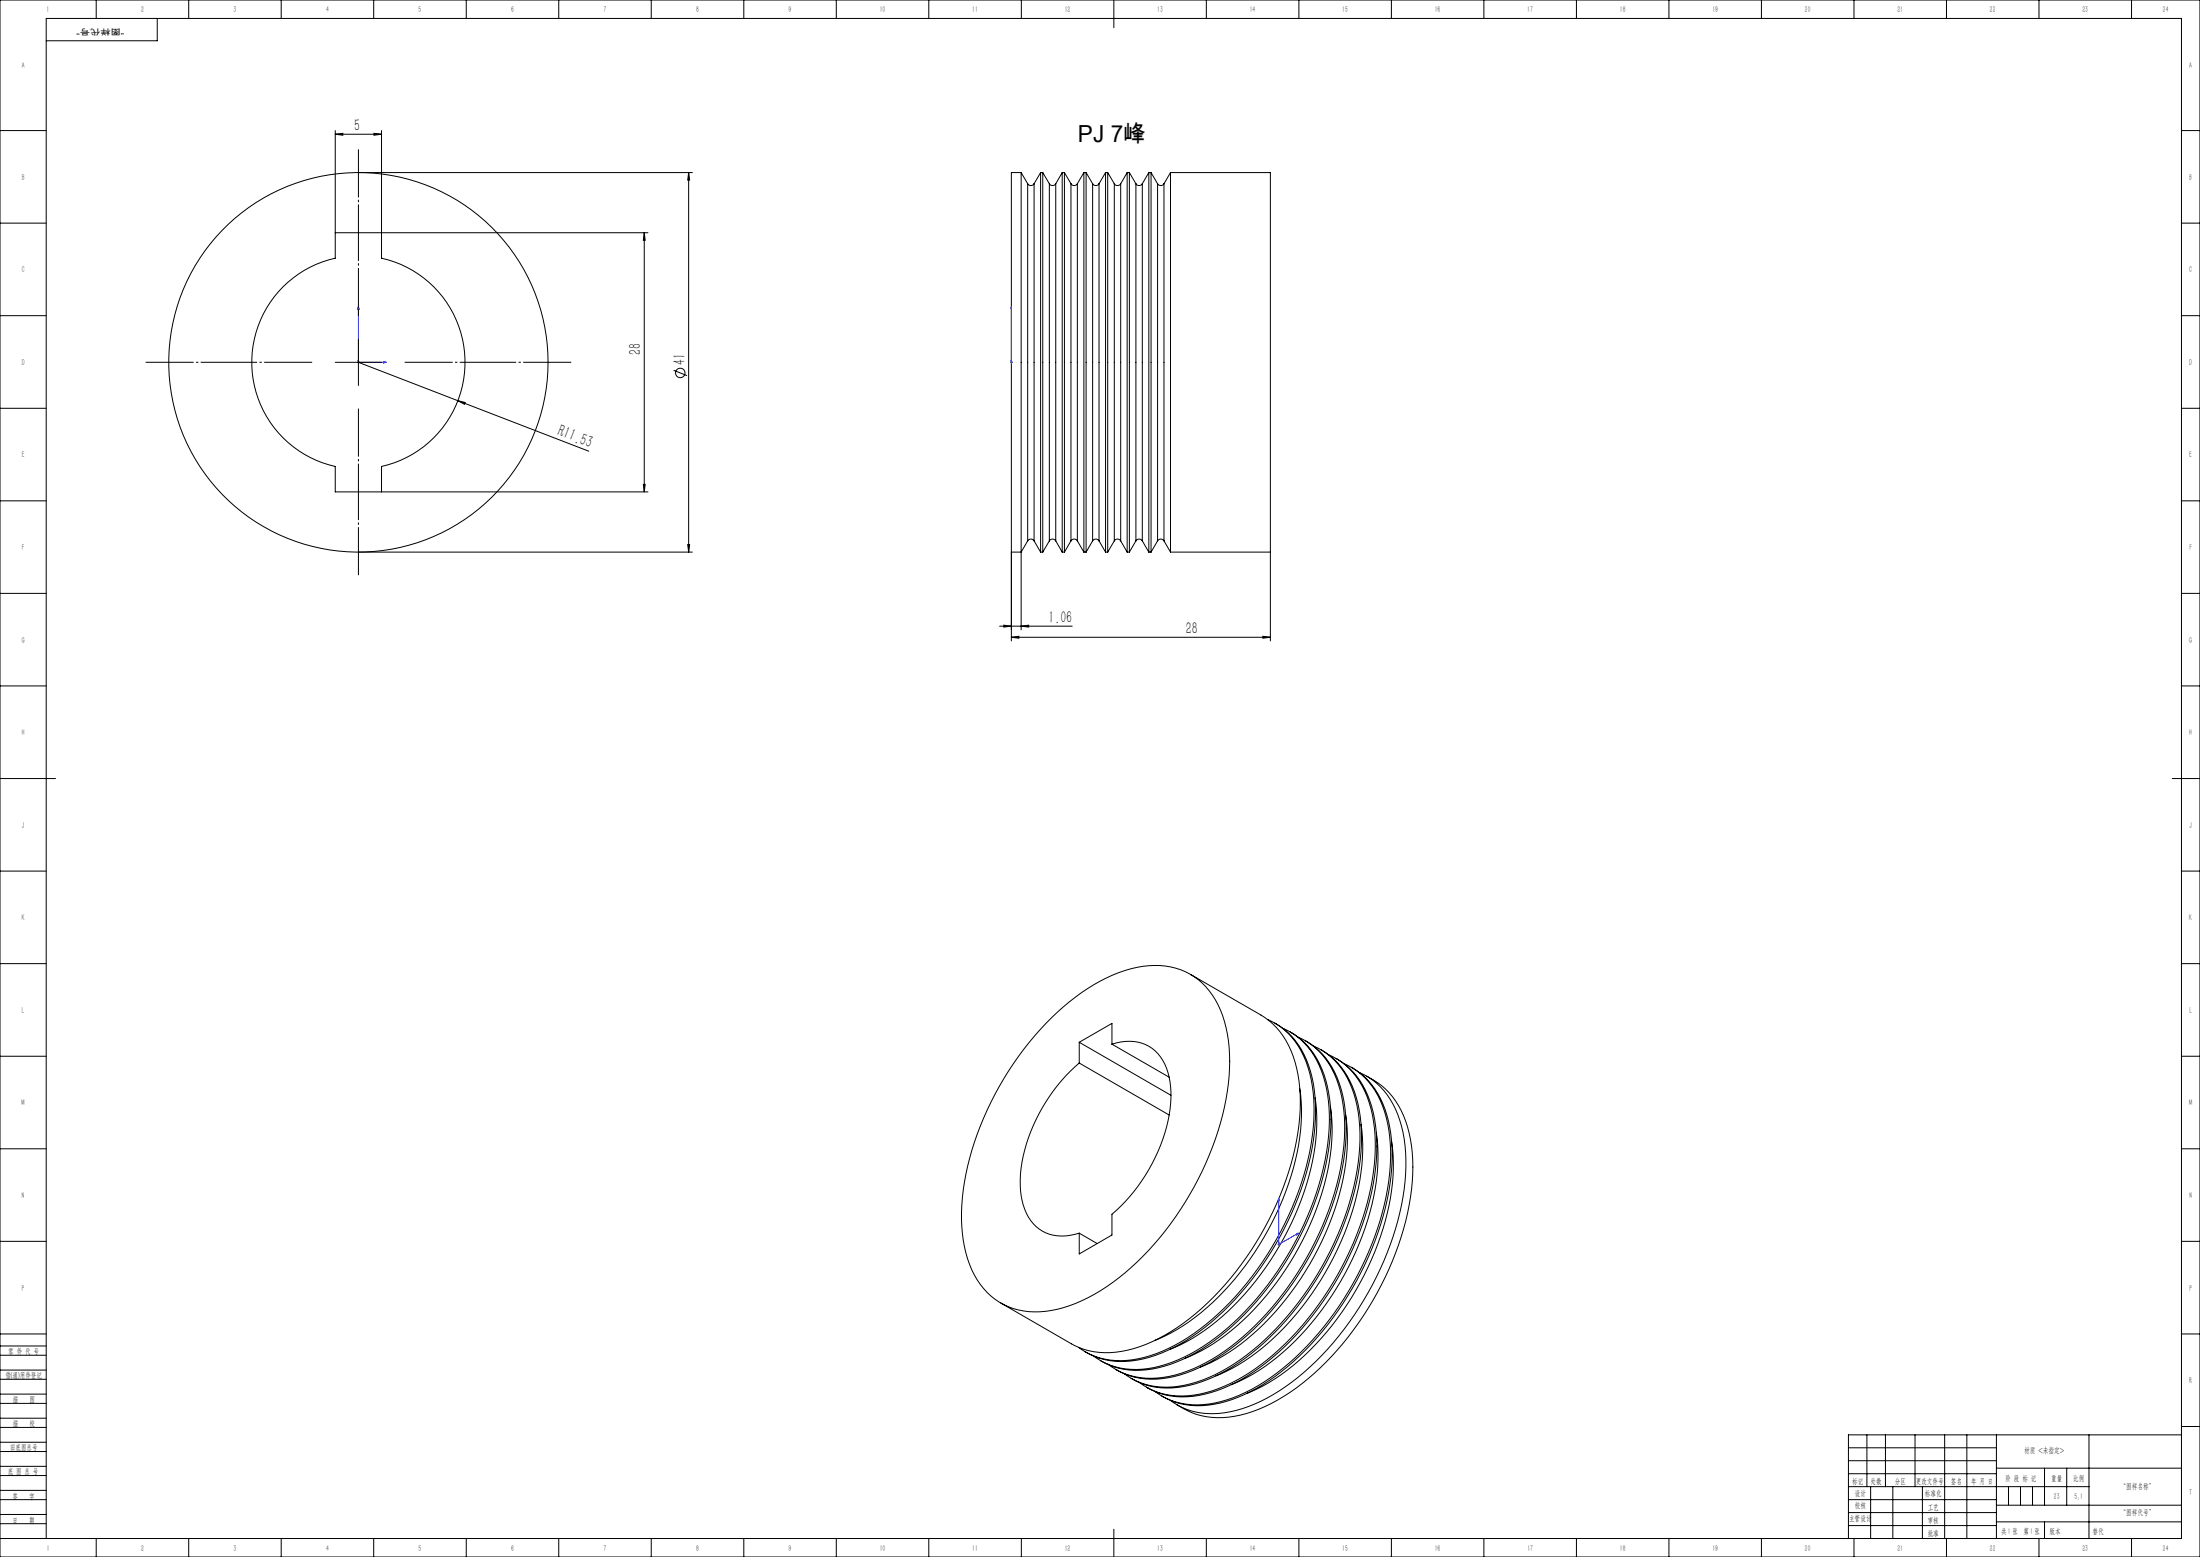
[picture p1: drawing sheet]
<svg xmlns="http://www.w3.org/2000/svg" width="1189mm" height="841mm" viewBox="0 0 1189 841" stroke-linecap="round" stroke-linejoin="round" font-family="sans-serif">
<g fill="none" stroke="#000" stroke-width=".54">
<path d="M0 0h1189v841h-1189zM52 0v10M85 10v12h-60M102 0v10M152 0v10M202 0v10M252 0v10M302 0v10M352 0v10M402 0v10M452 0v10M502 0v10"/>
<path d="M552 0v10M602 0v15M652 0v10M702 0v10M752 0v10M802 0v10M852 0v10M902 0v10M952 0v10M1002 0v10M1052 0v10M1102 0v10"/>
<path d="M1152 0v10M0 71h25M181 71v68a58 58 0 0 0-45 57 58 58 0 0 0 45 56v14h169M181 73l4-1v1zM181 73h25M202 72l4 1h-4zM206 71v68a58 58 0 0 1 45 57 58 58 0 0 1-45 56v14M1179 71h10M194 93h180M372 93v205M372 93l1 4h-1zM552 93v205"/>
<path d="M552 93h-5v205M552 93l3 6M555 99a2 2 0 0 0 4 0M555 99v193M559 99v193M562 93v205M562 93h2M562 93l-3 6M564 93v205M564 93l3 6M567 99a2 2 0 0 0 4 0M567 99v193"/>
<path d="M571 99v193M574 93v205M574 93h1M574 93l-3 6M575 93v205M575 93l4 6M579 99a2 2 0 0 0 3 0M579 99v193M582 99v193M586 93v205M586 93h1M586 93l-4 6"/>
<path d="M587 93v205M587 93l4 6M591 99a2 2 0 0 0 3 0M591 99v193M594 99v193M597 93v205M597 93h2M597 93l-3 6M599 93v205M599 93l3 6M602 99a2 2 0 0 0 4 0M602 99v193"/>
<path d="M606 99v193M609 93v205M609 93h1M609 93l-3 6M610 93v205M610 93l4 6M614 99a2 2 0 0 0 3 0M614 99v193M617 99v193M621 93v205M621 93h1M621 93l-4 6"/>
<path d="M622 93v205M622 93l4 6M626 99a2 2 0 0 0 3 0M626 99v193M629 99v193M633 93h54v205M633 93v205M633 93l-4 6M0 121h25M181 126h169M348 126v140M348 126l1 4h-1z"/>
<path d="M1179 121h10M0 171h25M1179 171h10M181 196h25M194 183v25M194 196l124 48M247 216l4 1v1zM364 200l7 3M0 221h25M1179 221h10M0 271h25M348 262h1l-1 4z"/>
<path d="M1179 271h10M194 298h180M372 294h1l-1 4zM547 298h5M547 298v48M552 298v42M555 292a2 2 0 0 1 4 0M555 292l-3 6M559 292l3 6M562 298h2M567 292a2 2 0 0 1 4 0M567 292l-3 6"/>
<path d="M571 292l3 6M574 298h1M579 292a2 2 0 0 1 3 0M579 292l-4 6M582 292l4 6M586 298h1M591 292a2 2 0 0 1 3 0M591 292l-4 6M594 292l3 6M597 298h2M602 292a2 2 0 0 1 4 0M602 292l-3 6"/>
<path d="M606 292l3 6M609 298h1M614 292a2 2 0 0 1 3 0M614 292l-4 6M617 292l4 6M621 298h1M626 292a2 2 0 0 1 3 0M626 292l-4 6M629 292l4 6M633 298h54M687 298v48M0 321h25"/>
<path d="M540 338h39M543 338h4l-4 1zM552 338h4v1zM1179 321h10M547 344h4v1zM547 344h140M683 344h4l-4 1zM0 371h25M1179 371h10M0 421h30M1174 421h15M0 471h25"/>
<path d="M1179 471h10M0 521h25M643 526l39 22a46 46 0 0 1 20 36 136 136 0 0 1-18 79 143 143 0 0 1-61 62 47 47 0 0 1-44 1l-38-22M1179 521h10M568 550a90 90 0 0 1 53-28 37 37 0 0 1 40 27 102 102 0 0 1-3 62 162 162 0 0 1-63 86 60 60 0 0 1-45 11 39 39 0 0 1-28-31 117 117 0 0 1 10-73 171 171 0 0 1 36-54zM685 551a42 42 0 0 1 24 32 124 124 0 0 1-13 74 154 154 0 0 1-61 69 52 52 0 0 1-46 6l-6-4M689 553a44 44 0 0 1 21 32 129 129 0 0 1-16 79 148 148 0 0 1-60 64 50 50 0 0 1-45 3l-3-1M693 555a42 42 0 0 1 24 33 124 124 0 0 1-12 74 154 154 0 0 1-62 69 53 53 0 0 1-43 6l-9-4M697 557a44 44 0 0 1 21 33 129 129 0 0 1-16 78 149 149 0 0 1-59 65 52 52 0 0 1-43 4l-5-2M0 571h25M583 574a91 91 0 0 0-32 66 27 27 0 0 0 14 26 26 26 0 0 0 18 0M583 563l18-10v11"/>
<path d="M583 563v11M583 574l49 28M583 563l50 29M601 564a22 22 0 0 1 31 18 76 76 0 0 1-13 53 90 90 0 0 1-18 21v11l-18 10v-11M601 564l31 18M702 560a42 42 0 0 1 23 33 124 124 0 0 1-12 73 153 153 0 0 1-61 70 52 52 0 0 1-46 5l-7-4M706 562a44 44 0 0 1 20 33 129 129 0 0 1-15 78 148 148 0 0 1-60 64 50 50 0 0 1-46 4l-2-1M710 565a42 42 0 0 1 23 32 124 124 0 0 1-12 74 154 154 0 0 1-61 70 53 53 0 0 1-43 6l-9-5M714 567a44 44 0 0 1 21 33 127 127 0 0 1-14 74 153 153 0 0 1-58 66 56 56 0 0 1-44 8l-8-4M718 570a42 42 0 0 1 24 32 124 124 0 0 1-13 74 153 153 0 0 1-61 70 52 52 0 0 1-46 5l-6-4M722 572a44 44 0 0 1 21 32 129 129 0 0 1-16 79 148 148 0 0 1-60 64 50 50 0 0 1-45 4l-2-2M726 575a42 42 0 0 1 24 32 124 124 0 0 1-12 74 154 154 0 0 1-61 69 52 52 0 0 1-46 5l-7-3"/>
<path d="M730 576a44 44 0 0 1 21 33 127 127 0 0 1-13 74 154 154 0 0 1-59 67 56 56 0 0 1-44 7l-7-3M735 579a42 42 0 0 1 23 33 124 124 0 0 1-12 73 153 153 0 0 1-61 70 53 53 0 0 1-44 6l-8-5M1179 571h10M702 588a125 125 0 0 1-17 76 137 137 0 0 1-56 58l-5 2M711 593a126 126 0 0 1-17 76 137 137 0 0 1-56 57l-6 3M719 598a125 125 0 0 1-17 76 137 137 0 0 1-56 57l-5 3M739 581a44 44 0 0 1 23 35 129 129 0 0 1-15 78 148 148 0 0 1-60 64 50 50 0 0 1-46 4l-5-3M727 602a126 126 0 0 1-17 77 137 137 0 0 1-56 57l-5 2M736 607a125 125 0 0 1-17 76 133 133 0 0 1-60 59l-2 1M744 612a126 126 0 0 1-17 76 137 137 0 0 1-56 58l-6 2M752 617a125 125 0 0 1-17 76 137 137 0 0 1-56 57l-5 3M0 621h25"/>
<path d="M1179 621h10M0 671h25M583 666l10 6M1179 671h10M0 732h25M0 727h25M0 721h25M1179 721h10M0 745h25M0 740h25M0 758h25M0 753h25"/>
<path d="M0 771h25M0 766h25M0 779h25M1009 775v28M1019 775v28M1035 775v28M1051 775v56M1063 775v56M1079 775v56M1129 775v56M1179 771h10M1179 775h-180v56"/>
<path d="M0 784h25M0 797h25M0 792h25M999 782h80M999 789h80M999 796h80M1079 793h100M1105 793v20M1117 793v20M0 810h25M0 805h25M0 818h25"/>
<path d="M999 810h80M999 803h130M999 817h80M1011 803v28M1023 803v28M1039 803v28M1079 813h100M1085 803v10M1092 803v10M1098 803v10M0 823h25M0 831h1179v-821h-1154v821"/>
<path d="M52 831v10M102 831v10M152 831v10M202 831v10M252 831v10M302 831v10M352 831v10M402 831v10M452 831v10M502 831v10M552 831v10M602 826v15"/>
<path d="M652 831v10M702 831v10M752 831v10M802 831v10M852 831v10M902 831v10M952 831v10M999 824h80M1002 831v10M1052 831v10M1079 822h100M1102 831v10"/>
<path d="M1105 822v9M1152 831v10"/>
<circle cx="194" cy="196" r="102"/>
<circle cx="368" cy="201" r="2.5"/>
</g>
<g fill="none" stroke="#00f" stroke-width=".54">
<path d="M194 165v31h15M194 165v2h-1zM547 165v2v-2M547 165v31M194 195h.1M194 196h.1M207 195l2 1h-2zM547 195v1zM547 196h.1M547 195h.1M691 648v1zM691 648v24"/>
<path d="M691 671h.1M692 672h.1M692 672h-1M701 666h1l-1 1zM702 666l-11 6"/>
</g>
<path d="M193 196h1M193 195l1 1M194 195v1M194 195l-1 1M546 196h1M546 195l1 1M547 195v1M547 195l-1 1M691 672h1M691 672v1" fill="none" stroke="#808080" stroke-width=".54"/>
<path d="M194 171v-90M169 196h-90M219 196h90M194 221v90" fill="none" stroke="#000" stroke-width=".54" stroke-dasharray="30.5 1.3 1.3 1.3" stroke-dashoffset="4.5" stroke-linecap="butt"/>
<g fill="#00f">
<path d="M207 195l2 1h-2zM194 165v2h-1z"/>
<path d="M701 666h1l-1 1zM691 648v1z"/>
<path d="M547 195v1zM547 165v2z"/>
</g>
<g fill="#000">
<path d="M247 216l4 1v1z"/>
<path d="M181 73l4-1v1zM202 72l4 1h-4z"/>
<path d="M372 93l1 4h-1zM372 294h1l-1 4zM348 126l1 4h-1zM348 262h1l-1 4z"/>
<path d="M543 338h4l-4 1zM552 338h4v1z"/>
<path d="M683 344h4l-4 1zM547 344h4v1z"/>
</g>
<text font-size="12.7" x="583" y="77">PJ 7峰</text>
<g font-size="9.2">
<text x="191" y="71">5</text>
<text x="346" y="192" transform="rotate(-90 346 192)">28</text>
<text x="370" y="197" transform="rotate(-90 370 197)">41</text>
<text x="301" y="235" transform="rotate(21 301 235)">R11.53</text>
<text x="567" y="336">1.06</text>
<text x="641" y="342">28</text>
</g>
<g font-size="4.4">
<text x="25" y="7">1</text>
<text x="76" y="7">2</text>
<text x="126" y="7">3</text>
<text x="176" y="7">4</text>
<text x="226" y="7">5</text>
<text x="276" y="7">6</text>
<text x="326" y="7">7</text>
<text x="376" y="7">8</text>
<text x="426" y="7">9</text>
<text x="475" y="7">10</text>
<text x="525" y="7">11</text>
<text x="575" y="7">12</text>
<text x="625" y="7">13</text>
<text x="675" y="7">14</text>
<text x="725" y="7">15</text>
<text x="775" y="7">16</text>
<text x="825" y="7">17</text>
<text x="875" y="7">18</text>
<text x="925" y="7">19</text>
<text x="975" y="7">20</text>
<text x="1025" y="7">21</text>
<text x="1075" y="7">22</text>
<text x="1125" y="7">23</text>
<text x="1169" y="7">24</text>
<text x="12" y="37">A</text>
<text x="1183" y="37">A</text>
<text x="12" y="97">B</text>
<text x="1183" y="97">B</text>
<text x="12" y="147">C</text>
<text x="1183" y="147">C</text>
<text x="12" y="197">D</text>
<text x="1183" y="197">D</text>
<text x="12" y="247">E</text>
<text x="1183" y="247">E</text>
<text x="12" y="297">F</text>
<text x="1183" y="297">F</text>
<text x="12" y="347">G</text>
<text x="1183" y="347">G</text>
<text x="12" y="397">H</text>
<text x="1183" y="397">H</text>
<text x="12" y="447">J</text>
<text x="1183" y="447">J</text>
<text x="12" y="497">K</text>
<text x="1183" y="497">K</text>
<text x="12" y="547">L</text>
<text x="1183" y="547">L</text>
<text x="12" y="597">M</text>
<text x="1183" y="597">M</text>
<text x="12" y="647">N</text>
<text x="1183" y="647">N</text>
<text x="12" y="697">P</text>
<text x="1183" y="697">P</text>
<text x="4" y="731">零 件 代 号</text>
<text x="3" y="744">借(通)用件登记</text>
<text x="1183" y="747">R</text>
<text x="7" y="757">描</text>
<text x="16" y="757">图</text>
<text x="7" y="771">描</text>
<text x="16" y="771">校</text>
<text x="5" y="783">旧底图总号</text>
<text x="1094" y="785">材质 &lt;未指定&gt;</text>
<text x="4" y="796">底 图 总 号</text>
<text x="1001" y="801">标记</text>
<text x="1011" y="801">处数</text>
<text x="1024" y="801">分区</text>
<text x="1035" y="801">更改文件号</text>
<text x="1054" y="801">签名</text>
<text x="1065" y="801">年 月 日</text>
<text x="1084" y="800">阶 段 标 记</text>
<text x="1109" y="800">重量</text>
<text x="1120" y="800">比例</text>
<text x="7" y="809">签</text>
<text x="16" y="809">字</text>
<text x="1002" y="808">设计</text>
<text x="1040" y="808">标准化</text>
<text x="1110" y="809">23</text>
<text x="1146" y="804">“图样名称”</text>
<text x="1183" y="807">T</text>
<text x="1002" y="815">校核</text>
<text x="1042" y="815">工艺</text>
<text x="999" y="822">主管设计</text>
<text x="1146" y="818">“图样代号”</text>
<text x="7" y="822">日</text>
<text x="16" y="822">期</text>
<text x="1042" y="822">审核</text>
<text x="1042" y="829">批准</text>
<text x="1082" y="828">共 张 第 张</text>
<text x="1085" y="828">1</text>
<text x="1097" y="828">1</text>
<text x="1108" y="828">版本</text>
<text x="25" y="838">1</text>
<text x="76" y="838">2</text>
<text x="126" y="838">3</text>
<text x="176" y="838">4</text>
<text x="226" y="838">5</text>
<text x="276" y="838">6</text>
<text x="326" y="838">7</text>
<text x="376" y="838">8</text>
<text x="426" y="838">9</text>
<text x="475" y="838">10</text>
<text x="525" y="838">11</text>
<text x="575" y="838">12</text>
<text x="625" y="838">13</text>
<text x="675" y="838">14</text>
<text x="725" y="838">15</text>
<text x="775" y="838">16</text>
<text x="825" y="838">17</text>
<text x="875" y="838">18</text>
<text x="925" y="838">19</text>
<text x="975" y="838">20</text>
<text x="1025" y="838">21</text>
<text x="1075" y="838">22</text>
<text x="1125" y="838">23</text>
<text x="1169" y="838">24</text>
</g>
<g font-size="4.4" fill="#0a0605">
<text x="1121" y="809">5:1</text>
<text x="1131" y="828">替代</text>
</g>
<text font-size="4.3" fill="#0a0605" x="67" y="16" transform="rotate(-180 67 16)">“图样代号”</text>
</svg>
